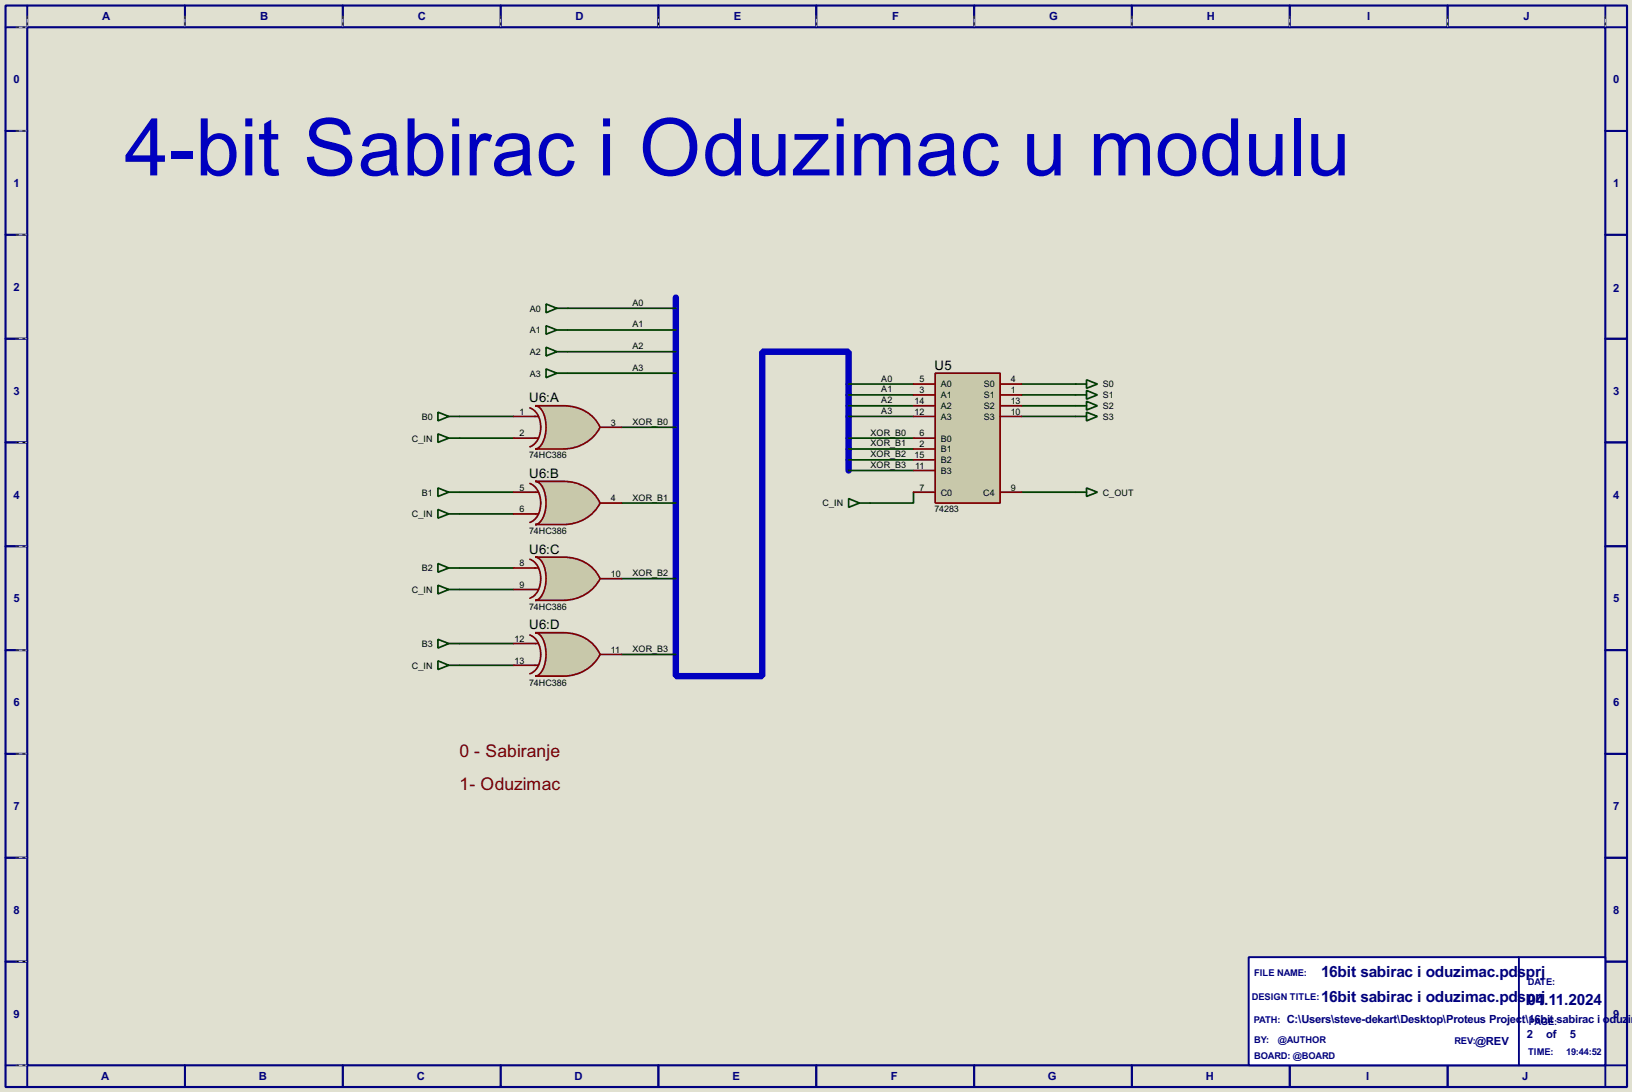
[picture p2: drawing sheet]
<svg xmlns="http://www.w3.org/2000/svg" width="383mm" height="256mm" viewBox="0 0 383 256" stroke-linecap="round" stroke-linejoin="round" font-family="sans-serif">
<path d="M0 0h383.5v256.5h-383.5z" fill="#e0e0d0"/>
<path d="M1.3 1.3h381v254h-381zM6.4 6.4h370.8v243.8h-370.8z" fill="none" stroke="#000080" stroke-width=".5"/>
<g fill="none" stroke="#000080" stroke-width=".45">
<path d="M6.4 1.3v5.1h-5.1M43.5 1.3v5.1M80.6 1.3v5.1M117.7 1.3v5.1M154.7 1.3v5.1M191.8 1.3v5.1M228.9 1.3v5.1M266 1.3v5.1M303.1 1.3v5.1M340.2 1.3v5.1M377.2 1.3v5.1h5.1M1.3 30.8h5.1"/>
<path d="M377.2 30.8h5.1M1.3 55.2h5.1M377.2 55.2h5.1M1.3 79.6h5.1M377.2 79.6h5.1M1.3 103.9h5.1M377.2 103.9h5.1M1.3 128.3h5.1M377.2 128.3h5.1M1.3 152.7h5.1M377.2 152.7h5.1M1.3 177.1h5.1"/>
<path d="M377.2 177.1h5.1M1.3 201.5h5.1M377.2 201.5h5.1M1.3 225.9h5.1M377.2 225.9h5.1M1.3 250.2h5.1v5.1M43.5 250.2v5.1M80.6 250.2v5.1M117.7 250.2v5.1M154.7 250.2v5.1M191.8 250.2v5.1M228.9 250.2v5.1"/>
<path d="M266 250.2v5.1M303.1 250.2v5.1M340.2 250.2v5.1M382.3 250.2h-5.1v5.1"/>
</g>
<g fill="none" stroke="#e0e0d0" stroke-width=".23">
<path d="M3.9 6.4h2.3M6.4 3.9v2.3M43.5 3.9v2.3M80.6 3.9v2.3M117.7 3.9v2.3M154.7 3.9v2.3M191.8 3.9v2.3M228.9 3.9v2.3M266 3.9v2.3M303.1 3.9v2.3M340.2 3.9v2.3M377.2 3.9v2.3"/>
<path d="M3.9 30.8h2.3M3.9 55.2h2.3M3.9 79.6h2.3M3.9 103.9h2.3M3.9 128.3h2.3M3.9 152.7h2.3M3.9 177.1h2.3M3.9 201.5h2.3M3.9 225.9h2.3M3.9 250.2h2.3"/>
</g>
<g fill="none" stroke="#000" stroke-width=".23" stroke-dasharray=".5 1">
<path d="M3.9 6.4h2.3M6.4 3.9v2.3M43.5 3.9v2.3M80.6 3.9v2.3M117.7 3.9v2.3M154.7 3.9v2.3M191.8 3.9v2.3M228.9 3.9v2.3M266 3.9v2.3M303.1 3.9v2.3M340.2 3.9v2.3M377.2 3.9v2.3"/>
<path d="M3.9 30.8h2.3M3.9 55.2h2.3M3.9 79.6h2.3M3.9 103.9h2.3M3.9 128.3h2.3M3.9 152.7h2.3M3.9 177.1h2.3M3.9 201.5h2.3M3.9 225.9h2.3M3.9 250.2h2.3"/>
</g>
<path d="M293.4 224.8h83.8v25.4h-83.8z" fill="#fff" stroke="#000080" stroke-width=".45"/>
<path d="M356.9 224.8v25.4" fill="none" stroke="#000080" stroke-width=".45"/>
<path d="M158.8 69.9v88.9h20.3v-76.2h20.3v27.9" fill="none" stroke="#0000c0" stroke-width="1.5"/>
<g fill="none" stroke="#004000" stroke-width=".4">
<path d="M133.4 72.4h25.4M133.4 77.5h25.4M108 97.8h12.7M133.4 82.6h25.4M133.4 87.7h25.4M199.4 97.8h15.3M199.4 90.2h15.3M199.4 92.8h15.3M199.4 95.3h15.3M240.1 97.8h12.7M240.1 90.2h12.7M240.1 92.8h12.7"/>
<path d="M240.1 95.3h12.7M108 102.9h12.7M108 115.6h12.7M146.1 100.4h12.7M146.1 118.2h12.7M199.4 102.9h15.3M199.4 110.5h15.3M199.4 105.5h15.3M199.4 108h15.3M214.7 115.6v2.6h-10.2M240.1 115.6h12.7M108 120.7h12.7"/>
<path d="M108 133.4h12.7M108 138.5h12.7M146.1 135.9h12.7M108 151.2h12.7M108 156.3h12.7M146.1 153.7h12.7"/>
</g>
<path d="M219.8 87.7h15.2v30.5h-15.2z" fill="#c8c8aa" stroke="#800000" stroke-width=".4"/>
<g fill="none" stroke="#800000" stroke-width=".4">
<path d="M214.7 90.2h5.1M214.7 92.8h5.1M214.7 95.3h5.1M214.7 97.8h5.1M235 90.2h5.1M235 92.8h5.1M235 95.3h5.1M235 97.8h5.1M214.7 102.9h5.1M214.7 105.5h5.1M214.7 108h5.1M214.7 110.5h5.1"/>
<path d="M214.7 115.6h5.1M235 115.6h5.1"/>
</g>
<g fill="none" stroke="#004000" stroke-width=".4">
<path d="M128.3 76.5l2.6 1-2.6 1zM128.3 71.4l2.6 1-2.6 1.1zM130.9 77.5h2.5M130.9 72.4h2.5M102.9 96.8l2.6 1-2.6 1.1zM105.5 97.8h2.5M128.3 86.7l2.6 1-2.6 1zM128.3 81.6l2.6 1-2.6 1zM130.9 87.7h2.5M130.9 82.6h2.5M102.9 101.9l2.6 1-2.6 1zM102.9 114.6l2.6 1-2.6 1z"/>
<path d="M102.9 119.7l2.6 1-2.6 1zM105.5 102.9h2.5M105.5 115.6h2.5M199.4 117.1l2.6 1.1-2.6 1zM202 118.2h2.5M102.9 132.4l2.6 1-2.6 1zM102.9 137.5l2.6 1-2.6 1zM105.5 120.7h2.5M105.5 133.4h2.5M105.5 138.5h2.5M102.9 150.2l2.6 1-2.6 1zM102.9 155.2l2.6 1.1-2.6 1z"/>
<path d="M105.5 151.2h2.5M105.5 156.3h2.5"/>
</g>
<path d="M125.8 95.3h6.6a9.2 9.2 0 0 1 8.6 5.1 9.5 9.5 0 0 1-8.6 5.1h-6.6a3.4 3.4 0 0 0 2.3-3.2 7.3 7.3 0 0 0-1.4-6.6z" fill-rule="evenodd" fill="#c8c8aa" stroke="#800000" stroke-width=".4"/>
<path d="M120.7 97.8h5.8M124.5 95.8a5.1 5.1 0 0 1 2.4 6.2 4 4 0 0 1-2.4 3M120.7 102.9h5.8M141 100.4h5.1" fill="none" stroke="#800000" stroke-width=".4"/>
<path d="M125.8 113.1h6.6a9.2 9.2 0 0 1 8.6 5.1 9.5 9.5 0 0 1-8.6 5h-6.6a3.4 3.4 0 0 0 2.3-3.1 7.4 7.4 0 0 0-1.4-6.7z" fill-rule="evenodd" fill="#c8c8aa" stroke="#800000" stroke-width=".4"/>
<path d="M120.7 115.6h5.8M124.5 113.6a5.2 5.2 0 0 1 2.4 6.2 3.9 3.9 0 0 1-2.4 2.9M141 118.2h5.1M120.7 120.7h5.8" fill="none" stroke="#800000" stroke-width=".4"/>
<path d="M125.8 130.9h6.6a9.2 9.2 0 0 1 8.6 5 9.5 9.5 0 0 1-8.6 5.1h-6.6a3.4 3.4 0 0 0 2.3-3.1 7.3 7.3 0 0 0-1.4-6.7z" fill-rule="evenodd" fill="#c8c8aa" stroke="#800000" stroke-width=".4"/>
<path d="M120.7 133.4h5.8M120.7 138.5h5.8M124.5 131.4a5.1 5.1 0 0 1 2.4 6.1 3.9 3.9 0 0 1-2.4 3M141 135.9h5.1" fill="none" stroke="#800000" stroke-width=".4"/>
<path d="M125.8 148.6h6.6a9.2 9.2 0 0 1 8.6 5.1 9.5 9.5 0 0 1-8.6 5.1h-6.6a3.4 3.4 0 0 0 2.3-3.1 7.4 7.4 0 0 0-1.4-6.7z" fill-rule="evenodd" fill="#c8c8aa" stroke="#800000" stroke-width=".4"/>
<path d="M120.7 151.2h5.8M120.7 156.3h5.8M124.5 149.2a5.1 5.1 0 0 1 2.4 6.1 3.9 3.9 0 0 1-2.4 3M141 153.7h5.1" fill="none" stroke="#800000" stroke-width=".4"/>
<path d="M252.8 90.2h2.5M252.8 92.8h2.5M252.8 95.3h2.5M252.8 97.8h2.5M255.3 89.2l2.6 1-2.6 1zM255.3 91.7l2.6 1.1-2.6 1zM255.3 94.3l2.6 1-2.6 1zM255.3 96.8l2.6 1-2.6 1.1zM252.8 115.6h2.5M255.3 114.6l2.6 1-2.6 1z" fill="none" stroke="#004000" stroke-width=".4"/>
<text font-size="20.9" fill="#0000c0" x="29.3" y="41.2">4-bit Sabirac i Oduzimac u modulu</text>
<g font-size="4.6" fill="#800000">
<text x="108" y="177.8">0 - Sabiranje</text>
<text x="108" y="185.5">1- Oduzimac</text>
</g>
<g font-size="4.1" fill="#000080">
<text x="310.4" y="229.5">16bit sabirac i oduzimac.pdsprj</text>
<text x="310.4" y="235.4">16bit sabirac i oduzimac.pdsp0r4j.11.2024</text>
</g>
<g font-size="3.5">
<text x="219.6" y="86.9">U5</text>
<text x="124.4" y="94.5">U6:A</text>
<text x="124.4" y="112.3">U6:B</text>
<text x="124.4" y="130.1">U6:C</text>
<text x="124.4" y="147.8">U6:D</text>
</g>
<g font-size="3" fill="#000080">
<text x="24" y="4.6">A</text>
<text x="61.1" y="4.6">B</text>
<text x="98.2" y="4.6">C</text>
<text x="135.2" y="4.6">D</text>
<text x="172.4" y="4.6">E</text>
<text x="209.6" y="4.6">F</text>
<text x="246.5" y="4.6">G</text>
<text x="283.6" y="4.6">H</text>
<text x="321.2" y="4.6">I</text>
<text x="358" y="4.6">J</text>
<text x="3.2" y="19.5">0</text>
<text x="379.1" y="19.5">0</text>
<text x="3.2" y="44">1</text>
<text x="379.1" y="44">1</text>
<text x="3.2" y="68.4">2</text>
<text x="379.1" y="68.6">2</text>
<text x="3.2" y="92.7">3</text>
<text x="379.1" y="92.7">3</text>
<text x="3.2" y="117.1">4</text>
<text x="379.1" y="117.1">4</text>
<text x="3.2" y="141.5">5</text>
<text x="379.1" y="141.5">5</text>
<text x="3.2" y="165.9">6</text>
<text x="379.1" y="165.9">6</text>
<text x="3.2" y="190.3">7</text>
<text x="379.1" y="190.3">7</text>
<text x="3.2" y="214.7">8</text>
<text x="379.1" y="214.7">8</text>
<text x="3.2" y="239.1">9</text>
<text x="379.1" y="239.1">9</text>
<text x="302.3" y="240.4">C:\Users\steve-dekart\Desktop\Proteus Projec</text>
<text x="346.7" y="245.5">@REV</text>
<text x="357.6" y="240.4">t\16bit sabirac i oduz</text>
<text x="358.8" y="243.9">2</text>
<text x="363.3" y="243.9">of</text>
<text x="368.9" y="243.9">5</text>
<text x="382.5" y="240.4">im</text>
<text x="23.8" y="253.8">A</text>
<text x="60.8" y="253.8">B</text>
<text x="97.9" y="253.8">C</text>
<text x="135" y="253.8">D</text>
<text x="172.1" y="253.8">E</text>
<text x="209.3" y="253.8">F</text>
<text x="246.2" y="253.8">G</text>
<text x="283.3" y="253.8">H</text>
<text x="321" y="253.8">I</text>
<text x="357.7" y="253.8">J</text>
</g>
<g font-size="2.5" fill="#000080">
<text x="294.7" y="229.3">FILE NAME:</text>
<text x="359" y="231.3">DATE:</text>
<text x="294.1" y="234.9">DESIGN TITLE:</text>
<text x="294.6" y="240.2">PATH:</text>
<text x="294.7" y="245">BY:</text>
<text x="300.3" y="245">@AUTHOR</text>
<text x="341.7" y="245.3">REV:</text>
<text x="359.2" y="240.7">PAGE:</text>
<text x="294.7" y="248.7">BOARD: @BOARD</text>
<text x="359" y="247.8">TIME:</text>
<text x="368" y="247.8">19:44:52</text>
</g>
<g font-size="2.4">
<text x="148.6" y="71.8">A0</text>
<text x="124.5" y="73.2">A0</text>
<text x="148.6" y="76.9">A1</text>
<text x="124.5" y="83.4">A2</text>
<text x="124.5" y="78.3">A1</text>
<text x="148.6" y="82">A2</text>
<text x="124.5" y="88.5">A3</text>
<text x="148.6" y="87.1">A3</text>
<text x="207.1" y="89.6">A0</text>
<text x="216.1" y="89.8">5</text>
<text x="237.5" y="89.8">4</text>
<text x="207.1" y="92.2">A1</text>
<text x="207.1" y="94.7">A2</text>
<text x="214.9" y="94.9">14</text>
<text x="216.1" y="92.4">3</text>
<text x="221" y="91">A0</text>
<text x="221" y="93.6">A1</text>
<text x="231.1" y="91">S0</text>
<text x="231.1" y="93.6">S1</text>
<text x="237.5" y="92.4">1</text>
<text x="237.5" y="94.9">13</text>
<text x="259.1" y="91">S0</text>
<text x="259.1" y="93.6">S1</text>
<text x="99.1" y="98.6">B0</text>
<text x="122.1" y="97.4">1</text>
<text x="143.6" y="100">3</text>
<text x="148.6" y="99.8">XOR_B0</text>
<text x="207.1" y="97.2">A3</text>
<text x="214.9" y="97.4">12</text>
<text x="221" y="96.1">A2</text>
<text x="221" y="98.6">A3</text>
<text x="231.1" y="96.1">S2</text>
<text x="231.1" y="98.6">S3</text>
<text x="237.5" y="97.4">10</text>
<text x="259.1" y="96.1">S2</text>
<text x="259.1" y="98.6">S3</text>
<text x="96.8" y="103.7">C_IN</text>
<text x="122.1" y="102.5">2</text>
<text x="124.3" y="107.7">74HC386</text>
<text x="204.5" y="102.3">XOR_B0</text>
<text x="204.5" y="104.9">XOR_B1</text>
<text x="204.5" y="107.4">XOR_B2</text>
<text x="214.9" y="107.6">15</text>
<text x="216.1" y="102.5">6</text>
<text x="216.1" y="105.1">2</text>
<text x="221" y="103.7">B0</text>
<text x="221" y="106.3">B1</text>
<text x="204.5" y="109.9">XOR_B3</text>
<text x="215.1" y="110.1">11</text>
<text x="221" y="108.8">B2</text>
<text x="221" y="111.3">B3</text>
<text x="99.1" y="116.4">B1</text>
<text x="122.1" y="115.2">5</text>
<text x="143.6" y="117.8">4</text>
<text x="148.6" y="117.6">XOR_B1</text>
<text x="193.3" y="119">C_IN</text>
<text x="216.1" y="115.2">7</text>
<text x="221" y="116.4">C0</text>
<text x="231" y="116.4">C4</text>
<text x="237.5" y="115.2">9</text>
<text x="259.1" y="116.4">C_OUT</text>
<text x="96.8" y="121.5">C_IN</text>
<text x="122.1" y="120.3">6</text>
<text x="124.3" y="125.4">74HC386</text>
<text x="219.6" y="120.4">74283</text>
<text x="99.1" y="134.2">B2</text>
<text x="122.1" y="133">8</text>
<text x="143.6" y="135.5">10</text>
<text x="148.6" y="135.3">XOR_B2</text>
<text x="96.8" y="139.3">C_IN</text>
<text x="122.1" y="138.1">9</text>
<text x="124.3" y="143.2">74HC386</text>
<text x="99.1" y="152">B3</text>
<text x="120.9" y="150.8">12</text>
<text x="120.9" y="155.9">13</text>
<text x="143.6" y="153.3">11</text>
<text x="148.6" y="153.1">XOR_B3</text>
<text x="96.8" y="157.1">C_IN</text>
<text x="124.3" y="161">74HC386</text>
</g>
</svg>
